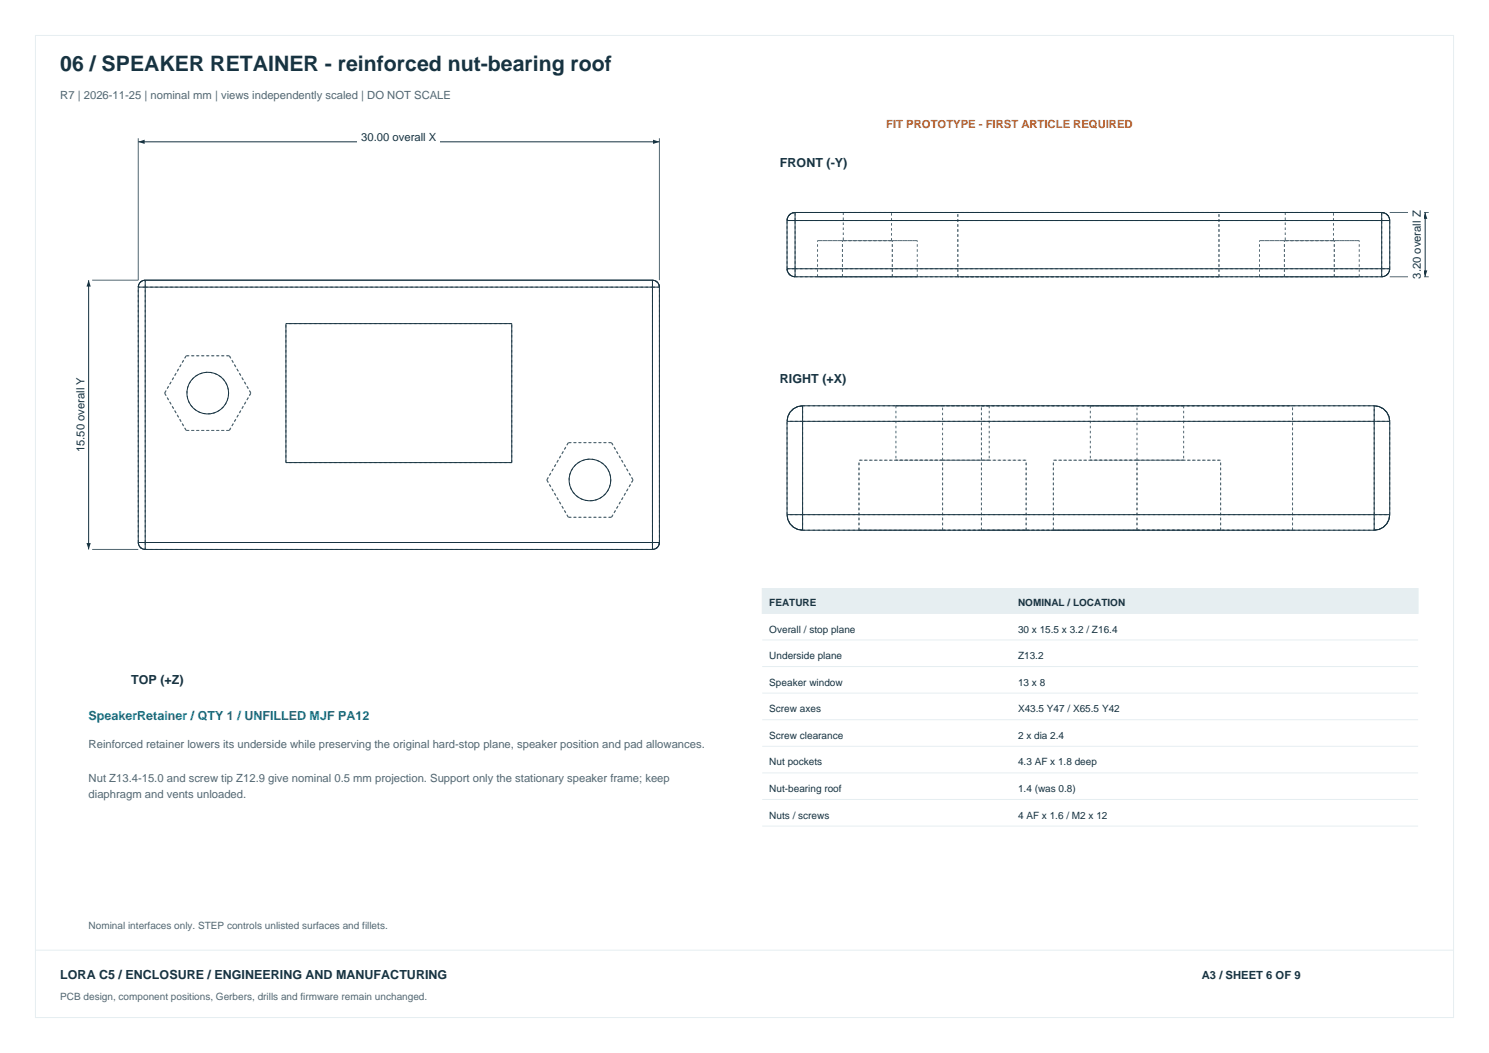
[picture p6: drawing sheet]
<svg xmlns="http://www.w3.org/2000/svg" width="420mm" height="297mm" viewBox="0 0 420 297" stroke-linecap="round" stroke-linejoin="round" font-family="sans-serif">
<path d="M10 10h400v277h-400zM10 268h400" fill="none" stroke="#e6eef1" stroke-width=".28"/>
<g fill="none" stroke="#536773" stroke-width=".28" stroke-dasharray=".7 .7" stroke-linecap="butt">
<path d="M39 81a1.96 1.96 0 0 1 2-2M41 81h-2M41 81h143M41 81v-2M144.3 91.3h-63.6M184 81v-2M184 81h2M186 81a1.96 1.96 0 0 0-2-2M46.4 110.9l6.1-10.6M46.4 110.9l6.1 10.5M52.5 100.3h12.2M52.5 100.3l-6.1 10.6"/>
<path d="M64.5 110.9a5.9 5.9 0 0 1-8.5 5.2 5.9 5.9 0 0 1-.9-9.9 5.9 5.9 0 0 1 9.3 3.6l.1 1.1M64.7 100.3l6.1 10.6M64.7 100.3h-12.2M70.8 110.9l-6.1 10.5M70.8 110.9l-6.1-10.6M52.5 121.4l-6.1-10.5M52.5 121.4h12.2M64.7 121.4h-12.2M64.7 121.4l6.1-10.5M80.7 130.5v-39.2M144.3 130.5h-63.6M144.3 130.5v-39.2"/>
<path d="M154.2 135.4l6.1-10.6M154.2 135.4l6.1 10.5M160.3 124.8h12.2M160.3 124.8l-6.1 10.6M172.3 135.4a5.9 5.9 0 0 1-8.5 5.2 5.9 5.9 0 0 1-.9-9.9 5.9 5.9 0 0 1 9.3 3.6l.1 1.1M172.5 124.8l6.1 10.6M172.5 124.8h-12.2M178.6 135.4l-6.1 10.5M178.6 135.4l-6.1-10.6M39 153v-72M39 153a1.96 1.96 0 0 0 2 2M41 155h143"/>
<path d="M41 153h-2M41 153v-72M41 153v2M41 153h143M160.3 145.9l-6.1-10.5M160.3 145.9h12.2M172.5 145.9h-12.2M172.5 145.9l6.1-10.5M184 153v-72M184 153v2M184 153h2M186 153v-72"/>
<path d="M186 153a1.96 1.96 0 0 1-2 2"/>
</g>
<g fill="none" stroke="#173341" stroke-width=".28">
<path d="M39 40h147M41 79a1.96 1.96 0 0 0-2 2M41 79v2M41 79h143M184 79a1.96 1.96 0 0 1 2 2M184 79v2M39 81h2M39 81v72M41 81v72M41 81h143M80.7 91.3h63.6v39.2h-63.6zM184 81h2"/>
<path d="M184 81v72M186 81v72M39 153a1.96 1.96 0 0 0 2 2M39 153h2M41 153v2M41 155h143M41 153h143M184 153v2M184 153h2M186 153a1.96 1.96 0 0 1-2 2"/>
<circle cx="58.6" cy="110.9" r="5.9"/>
<circle cx="166.4" cy="135.4" r="5.9"/>
</g>
<path d="M39 39v40M186 39v40" fill="none" stroke="#536773" stroke-width=".28"/>
<g fill="#173341">
<path d="M39 40l1.8-.6v1.2z"/>
<path d="M184.2 39.4l1.8 .6-1.8 .6z"/>
</g>
<path d="M100.9 36h23.2v5h-23.2z" fill-rule="evenodd" fill="#fff"/>
<path d="M26 79h13M26 155h13" fill="none" stroke="#536773" stroke-width=".28"/>
<path d="M25 79v76" fill="none" stroke="#173341" stroke-width=".28"/>
<g fill="#173341">
<path d="M24.4 153.2h1.2l-.6 1.8z"/>
<path d="M25 79l.6 1.8h-1.2z"/>
</g>
<path d="M20.3 105.4h4.2v23.2h-4.2z" fill-rule="evenodd" fill="#fff"/>
<g fill="none" stroke="#536773" stroke-width=".28" stroke-dasharray=".7 .7" stroke-linecap="butt">
<path d="M224.3 59.9h165.4M237.9 59.9h13.6M237.9 59.9v8M251.5 59.9h-13.6M343.8 59.9h-73.6M362.5 59.9h13.6M362.5 59.9v8M376.1 59.9h-13.6M222 75.8v-13.6M222 62.2a2.27 2.27 0 0 1 2.3-2.3M222 75.8h2.3M224.3 78.1h165.4"/>
<path d="M224.3 78.1a2.27 2.27 0 0 1-2.3-2.3M224.3 62.2h-2.3M224.3 75.8v-13.6M224.3 78.1v-2.3M224.3 62.2v-2.3M224.3 75.8h165.4M224.3 62.2h165.4M230.6 78.1h7M230.6 78.1v-10.2M230.6 67.9h7M237.6 78.1h14.1M237.6 78.1h-7"/>
<path d="M237.6 78.1v-10.2M237.6 67.9h-7M237.6 67.9h14.1M237.9 67.9h13.6M251.5 67.9v-8M251.5 67.9h-13.6M251.7 78.1h-14.1M251.7 78.1h7M251.7 67.9h-14.1M251.7 78.1v-10.2M251.7 67.9h7M258.7 78.1h-7"/>
<path d="M258.7 78.1v-10.2M258.7 67.9h-7M270.2 78.1v-18.2M343.8 78.1h-73.6M343.8 78.1v-18.2M355.3 78.1h7M355.3 78.1v-10.2M355.3 67.9h7M362.3 78.1h14.1M362.3 78.1h-7M362.3 78.1v-10.2M362.3 67.9h-7"/>
<path d="M362.3 67.9h14.1M362.5 67.9h13.6M376.1 67.9v-8M376.1 67.9h-13.6M376.4 78.1h-14.1M376.4 78.1h7M376.4 67.9h-14.1M376.4 78.1v-10.2M376.4 67.9h7M383.4 78.1h-7M383.4 78.1v-10.2M383.4 67.9h-7"/>
<path d="M389.7 78.1a2.27 2.27 0 0 0 2.3-2.3M389.7 75.8v-13.6M389.7 78.1v-2.3M389.7 62.2v-2.3M389.7 62.2h2.3M392 75.8v-13.6M392 62.2a2.27 2.27 0 0 0-2.3-2.3M392 75.8h-2.3"/>
</g>
<g fill="none" stroke="#173341" stroke-width=".28">
<path d="M224.3 59.9a2.27 2.27 0 0 0-2.3 2.3M224.3 59.9v2.3M224.3 59.9h165.4M389.7 59.9a2.27 2.27 0 0 1 2.3 2.3M389.7 59.9v2.3M402 59.9v18.2M222 75.8a2.27 2.27 0 0 0 2.3 2.3M222 75.8h2.3M222 62.2h2.3M222 62.2v13.6M224.3 75.8v2.3M224.3 78.1h165.4"/>
<path d="M224.3 62.2v13.6M224.3 75.8h165.4M224.3 62.2h165.4M389.7 75.8v2.3M389.7 75.8h2.3M389.7 62.2h2.3M389.7 62.2v13.6M392 75.8a2.27 2.27 0 0 1-2.3 2.3M392 62.2v13.6"/>
</g>
<path d="M392 59.9h11M392 78.1h11" fill="none" stroke="#536773" stroke-width=".28"/>
<g fill="#173341">
<path d="M401.4 76.3h1.2l-.6 1.8z"/>
<path d="M402 59.9l.6 1.8h-1.2z"/>
</g>
<path d="M397.3 58.3h4.2v21.4h-4.2z" fill-rule="evenodd" fill="#fff"/>
<g fill="none" stroke="#536773" stroke-width=".28" stroke-dasharray=".7 .7" stroke-linecap="butt">
<path d="M226.4 114.5h161.2M226.4 114.5a4.4 4.4 0 0 0-4.4 4.3M226.4 118.8h161.2M226.4 118.8h-4.4M226.4 114.5v4.3M252.7 114.5h26.3M252.7 114.5v15.3M265.9 114.5h-13.2M276.8 114.5h87.8M279 114.5h-13.1M279 114.5v15.3M307.5 114.5h26.4"/>
<path d="M307.5 114.5v15.3M320.7 114.5h-13.2M333.9 114.5h-13.2M333.9 114.5v15.3M387.6 118.8v-4.3M392 118.8a4.4 4.4 0 0 0-4.4-4.3M392 118.8h-4.4M242.3 129.8h23.6M252.7 129.8h26.3M265.9 129.8h-23.6M265.9 129.8h23.6M265.9 129.8h-13.2"/>
<path d="M265.9 129.8v-15.3M279 129.8h-13.1M289.5 129.8h-23.6M297.1 129.8h23.6M307.5 129.8h26.4M320.7 129.8h-23.6M320.7 129.8h23.6M320.7 129.8h-13.2M320.7 129.8v-15.3M333.9 129.8h-13.2M344.3 129.8h-23.6M222 145.2v-26.4"/>
<path d="M226.4 149.5h161.2M226.4 149.5a4.4 4.4 0 0 1-4.4-4.3M226.4 145.2v-26.4M226.4 145.2h161.2M226.4 145.2h-4.4M226.4 149.5v-4.3M242.3 149.5h23.6M242.3 149.5v-19.7M265.9 149.5h23.6M265.9 149.5h-23.6M265.9 149.5v-19.7M276.8 149.5h87.8"/>
<path d="M276.8 149.5v-35M289.5 149.5h-23.6M289.5 149.5v-19.7M297.1 149.5h23.6M297.1 149.5v-19.7M320.7 149.5h23.6M320.7 149.5h-23.6M320.7 149.5v-19.7M344.3 149.5h-23.6M344.3 149.5v-19.7M364.6 149.5v-35M387.6 149.5a4.4 4.4 0 0 0 4.4-4.3"/>
<path d="M387.6 145.2v-26.4M387.6 149.5v-4.3M387.6 145.2h4.4M392 145.2v-26.4"/>
</g>
<g fill="none" stroke="#173341" stroke-width=".28">
<path d="M222 118.8h4.4M222 118.8v26.4M226.4 114.5a4.4 4.4 0 0 0-4.4 4.3M226.4 114.5v4.3M226.4 114.5h161.2M226.4 118.8v26.4M226.4 118.8h161.2M387.6 114.5a4.4 4.4 0 0 1 4.4 4.3M387.6 114.5v4.3M387.6 118.8h4.4M387.6 118.8v26.4M392 118.8v26.4"/>
<path d="M222 145.2a4.4 4.4 0 0 0 4.4 4.3M222 145.2h4.4M226.4 145.2v4.3M226.4 149.5h161.2M226.4 145.2h161.2M387.6 145.2v4.3M387.6 145.2h4.4M392 145.2a4.4 4.4 0 0 1-4.4 4.3"/>
</g>
<path d="M215 166h185v7h-185z" fill-rule="evenodd" fill="#e6eef1" stroke="#e6eef1" stroke-width=".28"/>
<path d="M215 180.5h185M215 188h185M215 195.5h185M215 203h185M215 210.5h185M215 218h185M215 225.5h185M215 233h185" fill="none" stroke="#e6eef1" stroke-width=".28"/>
<text font-size="6" fill="#173341" x="17" y="20">06 / SPEAKER RETAINER - reinforced nut-bearing roof</text>
<g font-size="3.5" fill="#173341">
<text x="220" y="47">FRONT (-Y)</text>
<text x="220" y="108">RIGHT (+X)</text>
<text x="37" y="193">TOP (+Z)</text>
<text x="17" y="276">LORA C5 / ENCLOSURE / ENGINEERING AND MANUFACTURING</text>
</g>
<text font-size="3.5" fill="#087f94" x="25" y="203">SpeakerRetainer / QTY 1 / UNFILLED MJF PA12</text>
<g font-size="3.2" fill="#536773">
<text x="17" y="28">R7 | 2026-11-25 | nominal mm | views independently scaled | DO NOT SCALE</text>
<text x="25" y="211">Reinforced retainer lowers its underside while preserving the original hard-stop plane, speaker position and pad allowances.</text>
<text x="25" y="220.5">Nut Z13.4-15.0 and screw tip Z12.9 give nominal 0.5 mm projection. Support only the stationary speaker frame; keep</text>
<text x="25" y="225">diaphragm and vents unloaded.</text>
</g>
<text font-size="3.2" fill="#bc5a21" x="250" y="36">FIT PROTOTYPE - FIRST ARTICLE REQUIRED</text>
<g font-size="3.2" fill="#173341">
<text x="101.9" y="39.7">30.00 overall X</text>
<text x="400.8" y="78.6" transform="rotate(-90 400.8 78.6)">3.20 overall Z</text>
<text x="23.8" y="127.6" transform="rotate(-90 23.8 127.6)">15.50 overall Y</text>
<text x="339" y="276">A3 / SHEET 6 OF 9</text>
</g>
<g font-size="2.8" fill="#173341">
<text x="217" y="171">FEATURE</text>
<text x="287.2" y="171">NOMINAL / LOCATION</text>
<text x="217" y="178.4">Overall / stop plane</text>
<text x="287.2" y="178.4">30 x 15.5 x 3.2 / Z16.4</text>
<text x="217" y="185.9">Underside plane</text>
<text x="287.2" y="185.9">Z13.2</text>
<text x="217" y="193.4">Speaker window</text>
<text x="287.2" y="193.4">13 x 8</text>
<text x="217" y="200.9">Screw axes</text>
<text x="287.2" y="200.9">X43.5 Y47 / X65.5 Y42</text>
<text x="217" y="208.4">Screw clearance</text>
<text x="287.2" y="208.4">2 x dia 2.4</text>
<text x="217" y="215.9">Nut pockets</text>
<text x="287.2" y="215.9">4.3 AF x 1.8 deep</text>
<text x="217" y="223.4">Nut-bearing roof</text>
<text x="287.2" y="223.4">1.4 (was 0.8)</text>
<text x="217" y="230.9">Nuts / screws</text>
<text x="287.2" y="230.9">4 AF x 1.6 / M2 x 12</text>
</g>
<g font-size="2.8" fill="#536773">
<text x="25" y="262">Nominal interfaces only. STEP controls unlisted surfaces and fillets.</text>
<text x="17" y="282">PCB design, component positions, Gerbers, drills and firmware remain unchanged.</text>
</g>
</svg>
